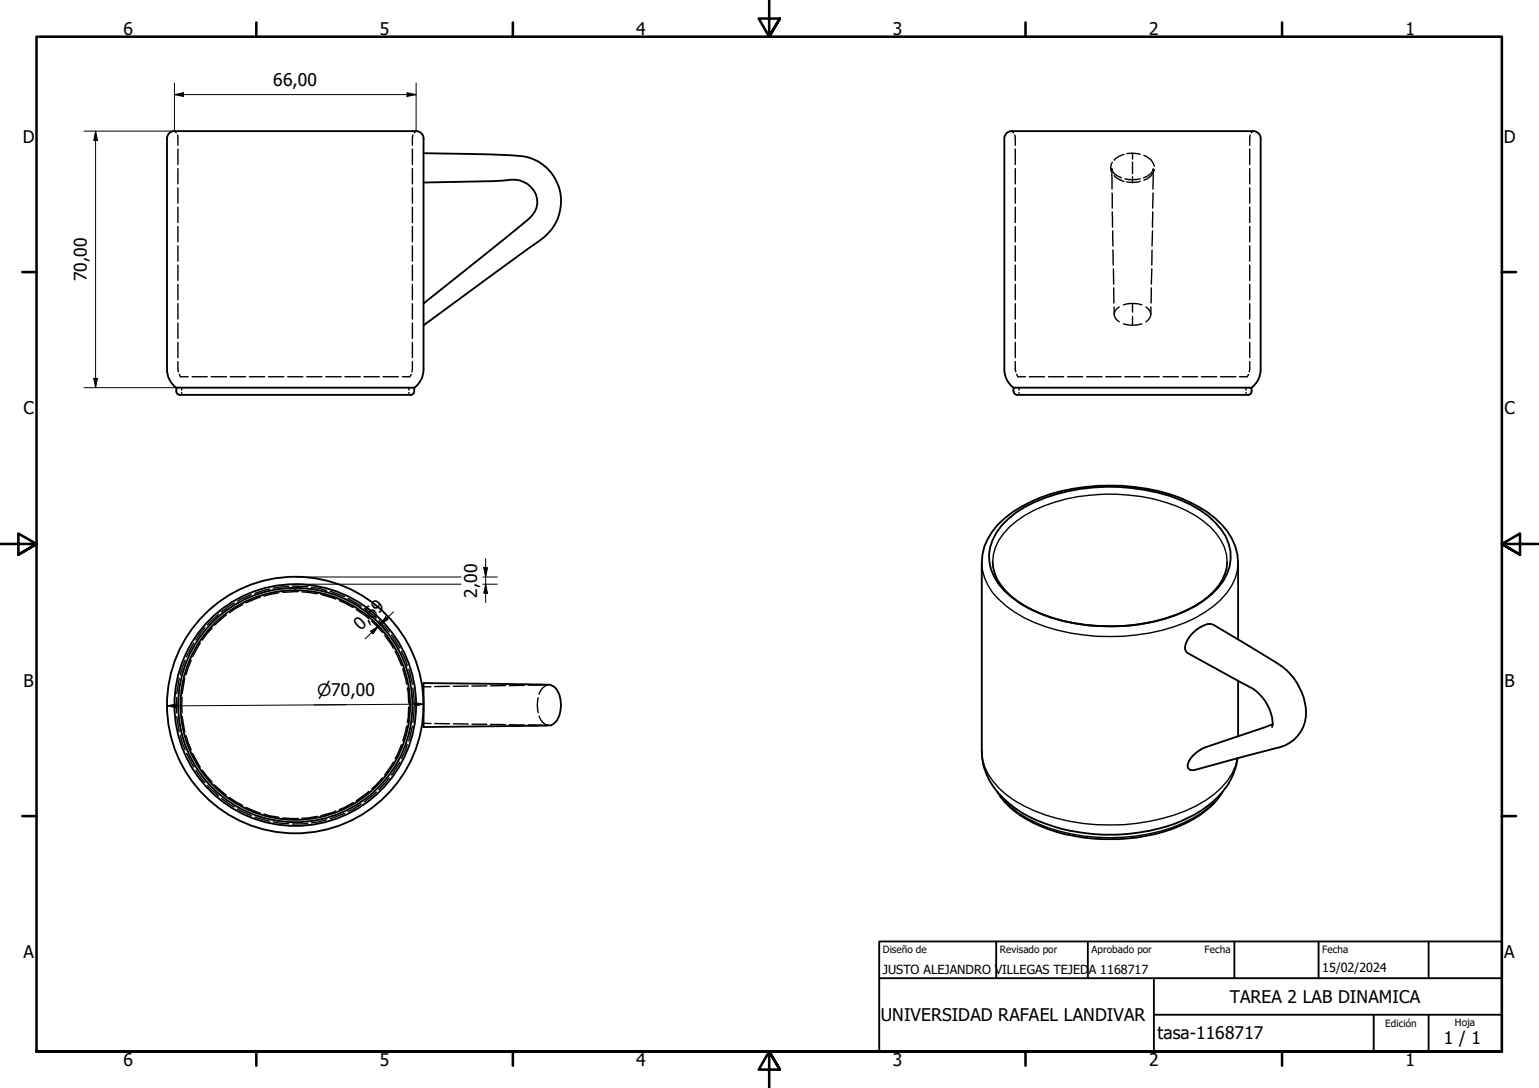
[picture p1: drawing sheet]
<svg xmlns="http://www.w3.org/2000/svg" width="420mm" height="297mm" viewBox="0 0 420 297" stroke-linecap="round" stroke-linejoin="round" font-family="sans-serif">
<!-- layer: Oculto (ISO) -->
<g fill="none" stroke="#000" stroke-width=".38">
<path d="M47.6 35.8l.5 .4M48.5 36.9l.1 2.8M112.7 36.9l-.1 2.8M113.6 35.8l-.5 .4M276.2 35.8l.5 .4M277.1 36.9l.1 2.8M341.3 36.9l-.1 2.8M342.2 35.8l-.6 .4M48.6 40.7v4.2M48.6 46v4.2M48.6 51.3v4.2M48.6 56.6v4.2"/>
<path d="M112.6 40.7v4.2M112.6 46v4.2M112.6 51.3v4.2M112.6 56.6v4.2M277.2 40.7v4.2M277.2 46v4.2M277.2 51.3v4.2M277.2 56.6v4.2M303.5 47.5l.1 4.1M303.5 46.5v-.3a3.6 3.6 0 0 0 2.6 2.4M303.6 52.7l.1 4.1M303.7 44.3a2.73 2.73 0 0 0 0 3"/>
<path d="M303.7 57.8v4.2M304.2 47.9a5.5 5.5 0 0 0 2.6 1.6M306.8 42.1a5.5 5.5 0 0 0-2.6 1.6M307.1 48.8a8.5 8.5 0 0 0 4.2 0M307.6 49.6l1.6 .2M309.2 41.8l2.1 .3M309.2 41.8l-1.6 .2M309.2 41.8v1.6M309.2 44.2v3.2M309.2 48.2v1.6M311.3 49.5l-2.1 .3M312.3 42.4a4.3 4.3 0 0 1 2.9 2.9"/>
<path d="M314.7 57.8l-.1 4.2M314.8 52.7l-.1 4.1M314.8 46.5l.1-.4-.1 .1a3.6 3.6 0 0 1-2.6 2.4M314.8 47.5v4.1M315.2 46.3a4.1 4.1 0 0 1-2.9 2.9M341.2 40.7v4.2M341.2 46v4.2M341.2 51.3v4.2M341.2 56.6v4.2M48.6 61.8v4.2M48.6 67.1v4.2M48.6 72.4v4.2"/>
<path d="M48.6 77.6v4.2M112.6 61.8v4.2M112.6 67.1v4.2M112.6 72.4v4.2M112.6 77.6v4.2M277.2 61.8v4.2M277.2 67.1v4.2M277.2 72.4v4.2M277.2 77.6v4.2M303.8 63v4.2M303.8 68.2l.1 4.2M304 73.4v4.2"/>
<path d="M304 78.6l.1 4.1M314.3 78.6v4.1M314.5 73.4l-.2 4.2M314.5 68.2v4.2M314.6 63l-.1 4.2M341.2 61.8v4.2M341.2 67.1v4.2M341.2 72.4v4.2M341.2 77.6v4.2M48.6 82.9v4.2M48.6 88.2v4.2M48.6 93.5v4.1"/>
<path d="M48.6 98.7l.1 2.8M112.6 82.9v4.2M112.6 88.2v4.2M112.6 93.5v4.1M112.6 98.7l-.1 2.8M277.2 82.9v4.2M277.2 88.2v4.2M277.2 93.5v4.1M277.2 98.7l.1 2.8M304.2 83.8v2M305.6 83.8a2.18 2.18 0 0 0-1.4 2 2.18 2.18 0 0 0 1.4 2.1M306.7 88.4l2.5 .4"/>
<path d="M309.2 82.9l2.5 .3M309.2 82.9l-2.5 .3M309.2 82.9v2.3M309.2 86.4v2.4M311.7 88.4l-2.5 .4M312.9 83.8a2.21 2.21 0 0 1 1.3 2 2.21 2.21 0 0 1-1.3 2.1M314.2 83.8v2M341.2 82.9v4.2M341.2 88.2v4.2M341.2 93.5v4.1M341.2 98.7l-.1 2.8M49 102.2l.3 .7h2.1"/>
<path d="M49.6 105.8v.7M49.6 107.2v.6M52.5 102.9h4.1M57.7 102.9h4.1M62.9 102.9h4.2M68.1 102.9h4.2M73.3 102.9h4.2M78.5 102.9h4.2M83.8 102.9h4.1M89 102.9h4.2M94.2 102.9h4.2M99.4 102.9h4.2"/>
<path d="M104.6 102.9h4.2M111.6 105.8v.7M111.6 107.2v.6M112.3 102.2l-.4 .7h-2M277.6 102.2l.3 .7h2.1M278.2 105.8v.7M278.2 107.2v.6M281 102.9h4.2M286.3 102.9h4.1M291.5 102.9h4.1M296.7 102.9h4.2M301.9 102.9h4.2"/>
<path d="M307.1 102.9h4.2M312.3 102.9h4.2M317.6 102.9h4.1M322.8 102.9h4.2M328 102.9h4.2M333.2 102.9h4.2M340.2 105.8v.7M340.2 107.2v.6M340.9 102.2l-.4 .7h-2.1M52.9 175.6l-2 3.7M54.7 175.6l-2.1 3.6M55.9 171.4l-1 1.1-1.4 2.2"/>
<path d="M57.9 171.4l-2.7 3.3M59.7 167.7l-3.1 2.9M61.8 167.9l-3.2 2.8M63.9 164.6l-3.4 2.5M66.2 165.1l-3.6 2.2M68.6 162.4l-3.8 1.7M71.1 163.1l-4 1.5M73.6 160.8l-4 1.2M76.1 161.8l-4 .9M78.8 160.1l-4.2 .5M79.8 160l4.2 .2M81.4 161.5l-4.2 .2"/>
<path d="M82.4 161.6l4.2 .5M85 160.4l1.9 .2 2.3 .6M87.6 162.3l4 1.3M90.2 161.5l3.8 1.4M92.6 164l3.8 1.8M95 163.4l3.6 2.1M97.3 166.4l3.3 2.5M99.5 166.1l3.2 2.6M101.5 169.6l2.9 3M103.4 169.5l2.8 3.1M105 173.5l2.4 3.5M106.9 173.4l2.3 3.6"/>
<path d="M107.9 177.8l1.7 3.9M109.6 177.8l1.1 2.5 .5 1.4M48.2 190.4v4.2M48.3 195.6l.7 4.2M49 185.2l-.7 4.1M49.7 190.4v4.2M49.8 195.6l.7 4.2M50.5 185.2l-.7 4.1M50.5 180.3l-1.3 3.9M52.2 180.3l-1.4 3.9M110 182.7l1 4M111 198.2l-1 4.1"/>
<path d="M111.2 187.8l.2 1.2 .2 2.9M111.6 182.7l1 4.1M111.6 193l-.2 2.9-.2 1.3M112.6 198.2l-1 4.1M112.7 187.8l.3 4.2M113 193l-.3 4.2M115.6 187.5h2.1M115.6 197.5h2.1M118.7 197.5l4 .1M122.7 187.4h-4M123.8 197.6l4 .1M127.8 187.3l-4 .1"/>
<path d="M128.8 197.7h4.1M132.9 187.2l-4.1 .1M133.9 197.8l4.1 .1M138 187.2h-4.1M139.1 197.9h4M143.1 187.1l-4 .1M144.1 197.9l4.1 .1M146.9 190.5a8.3 8.3 0 0 0 0 4M147.2 195.5a3.6 3.6 0 0 0 2.4 2.5h-.4M148.2 187l-4.1 .1M149.2 187h.3a3.5 3.5 0 0 0-2.3 2.5M49.2 200.8l1.3 3.9"/>
<path d="M50.8 200.8l1.4 4M50.9 205.7l2 3.7M52.6 205.7l2.1 3.7M53.5 210.3l2.4 3.3M55.2 210.3l2.7 3.2M56.6 214.4l3.1 2.9M58.6 214.3l3.2 2.8M60.5 218l3.4 2.3M62.6 217.7l3.6 2.2M96.4 219.1l-3.8 1.9M98.6 219.5l-3.6 2.1M100.6 216.1l-3.3 2.5"/>
<path d="M102.7 216.3l-3.2 2.6M104.4 212.4l-2.9 3M106.2 212.4l-2.8 3.2M107.4 208.1l-2.4 3.5M109.2 208.1l-2.3 3.5M109.6 203.3l-1.7 3.8M111.2 203.2l-.5 1.5-1.1 2.4M64.8 220.8l3.8 1.9M67.1 220.4l4 1.6M69.6 223.1l4 1.1M72.1 222.2l1.6 .5 2.4 .4M74.6 224.4l4.2 .5"/>
<path d="M77.2 223.3l4.2 .1M84 224.8l-4.2 .2M86.6 222.9l-4.2 .5M89.2 223.8l-4.2 .8M91.6 221.4l-4 1.3M94 222l-3.8 1.6"/>
</g>
<!-- layer: Visible (ISO) -->
<g fill="none" stroke="#000" stroke-width=".51">
<path d="M47.6 35.8a2 2 0 0 0-2 2v63M47.6 35.8h66M113.6 35.8a2 2 0 0 1 2 2v63M276.2 35.8h66M276.2 35.8a2 2 0 0 0-2 2v63M342.2 35.8a2 2 0 0 1 2 2v63M115.6 41.8a350.2 350.2 0 0 1 27.1 .9 12.6 12.6 0 0 1 10.3 9.9 12.6 12.6 0 0 1-5.7 13.1l-31.7 23.1M115.6 49.8l21.6-.5a8.7 8.7 0 0 1 6.9 1 5.9 5.9 0 0 1-.5 10.1l-28 22.5M45.6 100.9a6.3 6.3 0 0 0 2.5 5M48.1 106.9v-1.1h65v1.1M48.1 106.8a.98 .98 0 0 0 1 1M49.1 107.8h63"/>
<path d="M113.1 106.8a.98 .98 0 0 1-1 1M115.6 100.9a6.3 6.3 0 0 1-2.5 5M274.2 100.9a6.3 6.3 0 0 0 2.5 5M276.7 106.9v-1.1h65v1.1M276.7 106.8a.98 .98 0 0 0 1 1h63M341.7 106.8a.98 .98 0 0 1-1 1M344.2 100.9a6.3 6.3 0 0 1-2.5 5M271 153.4a12.5 12.5 0 0 0 5 9.4 40.1 40.1 0 0 0 20.6 7.9 50.9 50.9 0 0 0 29.5-5.2 17 17 0 0 0 8.8-10.5l.1-1.6M275.2 141.7a37.6 37.6 0 0 1 19.8-8.2 52.9 52.9 0 0 1 30.1 4.3 22.4 22.4 0 0 1 9.5 8.6 12.1 12.1 0 0 1-2.1 14.1 30.2 30.2 0 0 1-14.8 8.5 54.4 54.4 0 0 1-33.9-1.6 24.1 24.1 0 0 1-12.3-9.9 11.4 11.4 0 0 1 .5-12.1l1.4-1.9zM338 174.5v-20.9a16.1 16.1 0 0 0-6.2-12.1 40.7 40.7 0 0 0-22.1-8.5 51.9 51.9 0 0 0-31 5.4 20.7 20.7 0 0 0-10 10.8l-.5 2.2-.2 2.2v51.4a18.5 18.5 0 0 0 7.6 14.4 38.7 38.7 0 0 0 19.6 7.9 50.3 50.3 0 0 0 31-4.9 22.6 22.6 0 0 0 11.3-13.4l.4-2M115.6 186.5l32.9 .4a3.6 3.6 0 0 1 4.2 2.8 8.2 8.2 0 0 1-1.1 7.5 4.4 4.4 0 0 1-4 .9l-32 .4zM338 185.9v15.1"/>
<path d="M347.5 197.7l-19.1 6.6a8 8 0 0 0-4.1 4.3 1.23 1.23 0 0 0 1.2 1.7l21.1-5.6a13.2 13.2 0 0 0 7.7-3.9 11.6 11.6 0 0 0 .5-13 16.3 16.3 0 0 0-6.7-7.1l-16.8-10.1a3.4 3.4 0 0 0-3.5 .6 7.7 7.7 0 0 0-4.3 6l.7 1.1 14.4 7.9a13.5 13.5 0 0 1 8 7.4 7.7 7.7 0 0 1 .7 4.9M272.3 216.2a23.8 23.8 0 0 0 11.9 9.4 52.3 52.3 0 0 0 37.6 0 24.6 24.6 0 0 0 12-9.4"/>
<circle cx="80.6" cy="192.5" r="31.3"/>
<circle cx="80.6" cy="192.5" r="32"/>
<circle cx="80.6" cy="192.5" r="35"/>
<circle cx="80.6" cy="192.5" r="33"/>
</g>
<!-- layer: Visible fina (ISO) -->
<path d="M268 153.6a15.6 15.6 0 0 0 6.7 11.9 44.5 44.5 0 0 0 24.6 8.2 53.9 53.9 0 0 0 27.2-5.1 21.9 21.9 0 0 0 10.7-10.8l.6-2.1 .2-2.1M271 153.4a14.1 14.1 0 0 1 6.6-11.2 42.7 42.7 0 0 1 23.7-7.3 46 46 0 0 1 25 5.8 17.3 17.3 0 0 1 8.5 10.7l.2 2M268 205a15.6 15.6 0 0 0 6.7 12 46.4 46.4 0 0 0 28.4 8.2 49.9 49.9 0 0 0 26.1-6.7 17.7 17.7 0 0 0 8.6-11.5M272.7 216.6a23.3 23.3 0 0 0 10.5 8.2 51.8 51.8 0 0 0 39.6 0 23.9 23.9 0 0 0 10.6-8.2" fill="none" stroke="#000" stroke-width=".38"/>
<!-- layer: Borde (ISO) -->
<g fill="none" stroke="#000" stroke-width=".7">
<path d="M70 6.1v3.9M140 6.1v3.9M210 0v10l-2.9-4.9h5.8l-2.9 4.9 2.9-4.9M280 6.1v3.9M350 6.1v3.9M6.1 74.3h3.9M410 74.3h3.9M0 148.5h10l-5-2.8v5.7l5-2.9-5 2.9M420 148.5h-10l5-2.8v5.7l-5-2.9 5 2.9M6.1 222.8h3.9M410 222.8h3.9M10 287.1v-277.1h400v277.1h-400h400"/>
<path d="M70 287.1v3.8M140 287.1v3.8M212.9 292l-2.9-4.9 2.9 4.9h-5.8l2.9-4.9v9.9M280 287.1v3.8M350 287.1v3.8"/>
</g>
<path d="M240 257h170v30.1h-170zM272 257v10.1M297 257v10.1M337 257v10.1M360 257v10.1M390 257v10.1M240 267.1h170M315 277h95M315 267.1v20M375 277v10.1M390 277v10.1" fill="none" stroke="#000" stroke-width=".51"/>
<!-- layer: Cota (ISO) -->
<g fill="none" stroke="#000" stroke-width=".27">
<path d="M26.1 35.8l.5 2.5h-1zM26.1 35.8v70M47.6 25.8l2.5-.5v1zM47.6 22.7v13.1h-24.7M47.6 25.8h66M111.1 25.3l2.5 .5-2.5 .5zM113.6 22.7v13.1M22.9 105.8h25.2M25.6 103.3h1l-.5 2.5zM80.6 157.5h45.3M80.6 159.5h45.3M131.8 157.5h4"/>
<path d="M131.8 159.5h4M132.1 155h1l-.5 2.5zM132.6 159.5l.5 2.5h-1zM132.6 152.5v12M101.2 172.3l2.1-1.4-1.4 2.1zM103.3 169.9l.5 .6-.5 .4-.5-.5M103.3 170.9l-3.6 3.5M105.3 168.4l.7 .7-2.2 1.4zM107.4 167.1l-3.6 3.4M45.6 192.7l2.5-.5v1zM113.1 191.8l2.5 .5-2.5 .5zM115.6 192.3l-70 .4"/>
</g>
<path d="M26.1 35.8l.5 2.5h-1zM47.6 25.8l2.5-.5v1zM111.1 25.3l2.5 .5-2.5 .5zM25.6 103.3h1l-.5 2.5zM132.1 155h1l-.5 2.5zM101.2 172.3l2.1-1.4-1.4 2.1zM105.3 168.4l.7 .7-2.2 1.4zM132.6 159.5l.5 2.5h-1zM45.6 192.7l2.5-.5v1zM113.1 191.8l2.5 .5-2.5 .5z" fill="#000"/>
<g font-size="4.8">
<text x="33.7" y="9.6">6</text>
<text x="103.7" y="9.6">5</text>
<text x="173.7" y="9.6">4</text>
<text x="243.7" y="9.6">3</text>
<text x="313.7" y="9.6">2</text>
<text x="383.7" y="9.6">1</text>
<text x="74.6" y="23.4">66,00</text>
<text x="6.2" y="38.9">D</text>
<text x="410.5" y="38.9">D</text>
<text x="23.7" y="76.8" transform="rotate(-90 23.7 76.8)">70,00</text>
<text x="6.4" y="113.1">C</text>
<text x="410.7" y="113.1">C</text>
<text x="130.2" y="163.2" transform="rotate(-90 130.2 163.2)">2,00</text>
<text x="98.6" y="172.2" transform="rotate(-44 98.6 172.2)">0,69</text>
<text x="6.4" y="187.4">B</text>
<text x="410.7" y="187.4">B</text>
<text x="6.4" y="261.7">A</text>
<text x="410.7" y="261.7">A</text>
<text x="335.8" y="273.8">TAREA 2 LAB DINAMICA</text>
<text x="240.5" y="278.8">UNIVERSIDAD RAFAEL LANDIVAR</text>
<text x="316" y="283.8">tasa-1168717</text>
<text x="394.2" y="285">1 / 1</text>
<text x="33.7" y="290.9">6</text>
<text x="103.7" y="290.9">5</text>
<text x="173.7" y="290.9">4</text>
<text x="243.7" y="290.9">3</text>
<text x="313.7" y="290.9">2</text>
<text x="383.7" y="290.9">1</text>
</g>
<text font-size="4.6" x="86.6" y="190">⌀70,00</text>
<g font-size="3.4">
<text x="241" y="266">JUSTO ALEJANDRO VILLEGAS TEJED</text>
<text x="297.2" y="266">A 1168717</text>
<text x="361" y="265.5">15/02/2024</text>
</g>
<g font-size="2.7">
<text x="241" y="260.2">Diseño de</text>
<text x="273" y="260.1">Revisado por</text>
<text x="298" y="260.1">Aprobado por</text>
<text x="328.9" y="260.1">Fecha</text>
<text x="361" y="260.1">Fecha</text>
<text x="378.2" y="280.3">Edición</text>
<text x="397.2" y="280">Hoja</text>
</g>
</svg>
